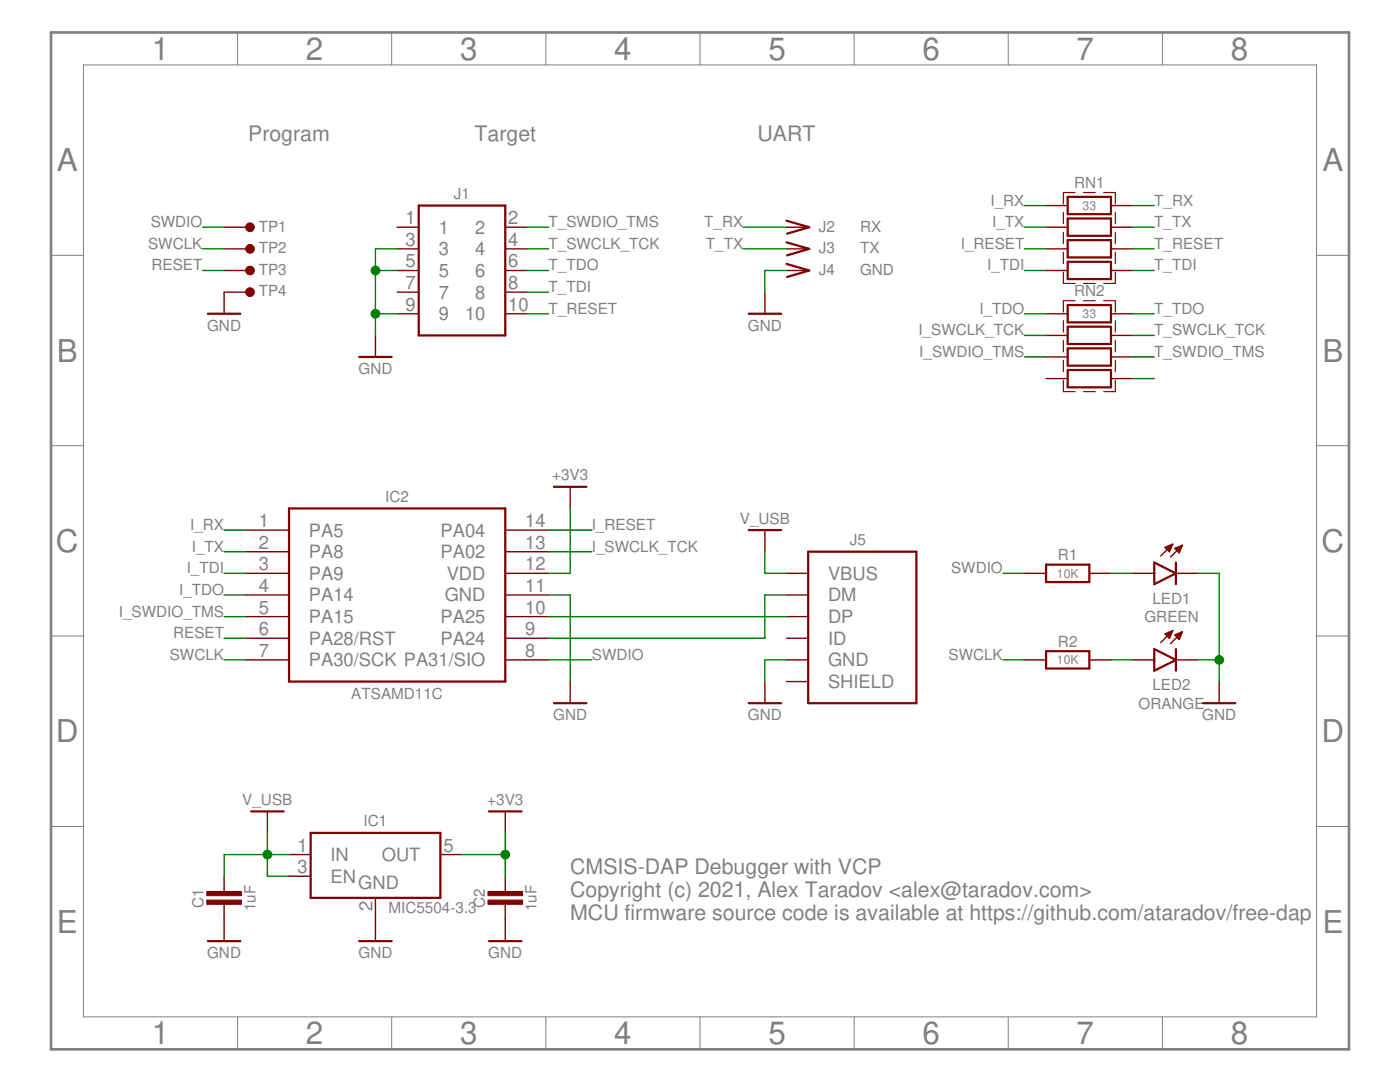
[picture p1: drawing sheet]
<?xml version="1.0" encoding="utf-8"?>
<!DOCTYPE eagle SYSTEM "eagle.dtd">
<eagle version="7.3.0">
<drawing>
<settings>
<setting alwaysvectorfont="no"/>
<setting verticaltext="up"/>
</settings>
<grid distance="0.1" unitdist="inch" unit="inch" style="lines" multiple="1" display="no" altdistance="0.01" altunitdist="inch" altunit="inch"/>
<schematic xreflabel="%F%N/%S.%C%R" xrefpart="/%S.%C%R">
<libraries>
<library name="ataradov_mcu">
<symbols>
<symbol name="ATSAMDXXC">
<wire x1="-12.7" y1="10.16" x2="12.7" y2="10.16" width="0.254" layer="94"/>
<wire x1="12.7" y1="10.16" x2="12.7" y2="-10.16" width="0.254" layer="94"/>
<wire x1="12.7" y1="-10.16" x2="-12.7" y2="-10.16" width="0.254" layer="94"/>
<wire x1="-12.7" y1="-10.16" x2="-12.7" y2="10.16" width="0.254" layer="94"/>
<pin name="PA28/RST" x="-17.78" y="-5.08" length="middle"/>
<pin name="PA8" x="-17.78" y="5.08" length="middle"/>
<pin name="PA9" x="-17.78" y="2.54" length="middle"/>
<pin name="PA14" x="-17.78" y="0" length="middle"/>
<pin name="PA15" x="-17.78" y="-2.54" length="middle"/>
<pin name="PA5" x="-17.78" y="7.62" length="middle"/>
<pin name="PA04" x="17.78" y="7.62" length="middle" rot="R180"/>
<pin name="PA02" x="17.78" y="5.08" length="middle" rot="R180"/>
<text x="0" y="10.922" size="1.27" layer="95" align="bottom-center">&gt;NAME</text>
<text x="0" y="-12.192" size="1.27" layer="96" align="bottom-center">&gt;VALUE</text>
<pin name="PA30/SCK" x="-17.78" y="-7.62" length="middle"/>
<pin name="VDD" x="17.78" y="2.54" length="middle" rot="R180"/>
<pin name="GND" x="17.78" y="0" length="middle" rot="R180"/>
<pin name="PA25" x="17.78" y="-2.54" length="middle" rot="R180"/>
<pin name="PA24" x="17.78" y="-5.08" length="middle" rot="R180"/>
<pin name="PA31/SIO" x="17.78" y="-7.62" length="middle" rot="R180"/>
</symbol>
</symbols>
<devicesets>
<deviceset name="ATSAMD11C" prefix="IC">
<gates>
<gate name="G$1" symbol="ATSAMDXXC" x="0" y="0"/>
</gates>
<devices>
<device name="" package="SO-14">
<connects>
<connect gate="G$1" pin="GND" pad="11"/>
<connect gate="G$1" pin="PA02" pad="13"/>
<connect gate="G$1" pin="PA04" pad="14"/>
<connect gate="G$1" pin="PA14" pad="4"/>
<connect gate="G$1" pin="PA15" pad="5"/>
<connect gate="G$1" pin="PA24" pad="9"/>
<connect gate="G$1" pin="PA25" pad="10"/>
<connect gate="G$1" pin="PA28/RST" pad="6"/>
<connect gate="G$1" pin="PA30/SCK" pad="7"/>
<connect gate="G$1" pin="PA31/SIO" pad="8"/>
<connect gate="G$1" pin="PA5" pad="1"/>
<connect gate="G$1" pin="PA8" pad="2"/>
<connect gate="G$1" pin="PA9" pad="3"/>
<connect gate="G$1" pin="VDD" pad="12"/>
</connects>
<technologies>
<technology name=""/>
</technologies>
</device>
</devices>
</deviceset>
</devicesets>
</library>
<library name="ataradov_pwr">
<symbols>
<symbol name="+3V3">
<wire x1="-1.905" y1="0" x2="1.905" y2="0" width="0.254" layer="94"/>
<text x="0" y="0.762" size="1.27" layer="96" align="bottom-center">&gt;VALUE</text>
<pin name="+3V3" x="0" y="-2.54" visible="off" length="short" direction="sup" rot="R90"/>
</symbol>
<symbol name="GND">
<wire x1="-1.905" y1="0" x2="1.905" y2="0" width="0.254" layer="94"/>
<text x="0" y="-2.032" size="1.27" layer="96" align="bottom-center">&gt;VALUE</text>
<pin name="GND" x="0" y="2.54" visible="off" length="short" direction="sup" rot="R270"/>
</symbol>
<symbol name="V_USB">
<wire x1="-1.905" y1="0" x2="1.905" y2="0" width="0.254" layer="94"/>
<text x="0" y="0.762" size="1.27" layer="96" align="bottom-center">&gt;VALUE</text>
<pin name="V_USB" x="0" y="-2.54" visible="off" length="short" direction="sup" rot="R90"/>
</symbol>
</symbols>
<devicesets>
<deviceset name="+3V3" prefix="P_">
<gates>
<gate name="1" symbol="+3V3" x="0" y="0"/>
</gates>
<devices>
<device name="">
<technologies>
<technology name=""/>
</technologies>
</device>
</devices>
</deviceset>
<deviceset name="GND" prefix="P_">
<gates>
<gate name="1" symbol="GND" x="0" y="0"/>
</gates>
<devices>
<device name="">
<technologies>
<technology name=""/>
</technologies>
</device>
</devices>
</deviceset>
<deviceset name="V_USB" prefix="P_">
<gates>
<gate name="1" symbol="V_USB" x="0" y="0"/>
</gates>
<devices>
<device name="">
<technologies>
<technology name=""/>
</technologies>
</device>
</devices>
</deviceset>
</devicesets>
</library>
<library name="ataradov_conn">
<symbols>
<symbol name="HEADER-5X2">
<wire x1="-5.08" y1="7.62" x2="-5.08" y2="-7.62" width="0.254" layer="94"/>
<wire x1="-5.08" y1="-7.62" x2="5.08" y2="-7.62" width="0.254" layer="94"/>
<wire x1="5.08" y1="-7.62" x2="5.08" y2="7.62" width="0.254" layer="94"/>
<wire x1="5.08" y1="7.62" x2="-5.08" y2="7.62" width="0.254" layer="94"/>
<pin name="1" x="-7.62" y="5.08" length="short" direction="pas"/>
<pin name="2" x="7.62" y="5.08" length="short" direction="pas" rot="R180"/>
<pin name="3" x="-7.62" y="2.54" length="short" direction="pas"/>
<pin name="4" x="7.62" y="2.54" length="short" direction="pas" rot="R180"/>
<pin name="5" x="-7.62" y="0" length="short" direction="pas"/>
<pin name="6" x="7.62" y="0" length="short" direction="pas" rot="R180"/>
<pin name="7" x="-7.62" y="-2.54" length="short" direction="pas"/>
<pin name="8" x="7.62" y="-2.54" length="short" direction="pas" rot="R180"/>
<pin name="9" x="-7.62" y="-5.08" length="short" direction="pas"/>
<pin name="10" x="7.62" y="-5.08" length="short" direction="pas" rot="R180"/>
<text x="0" y="8.382" size="1.27" layer="95" align="bottom-center">&gt;NAME</text>
</symbol>
<symbol name="MICRO-USB-5">
<wire x1="-5.08" y1="7.62" x2="-5.08" y2="-10.16" width="0.254" layer="94"/>
<text x="0.762" y="8.382" size="1.27" layer="95" align="bottom-center">&gt;NAME</text>
<pin name="VBUS" x="-7.62" y="5.08" visible="pin" length="short" direction="pas"/>
<pin name="DM" x="-7.62" y="2.54" visible="pin" length="short" direction="pas"/>
<pin name="DP" x="-7.62" y="0" visible="pin" length="short" direction="pas"/>
<pin name="ID" x="-7.62" y="-2.54" visible="pin" length="short" direction="pas"/>
<pin name="GND" x="-7.62" y="-5.08" visible="pin" length="short" direction="pas"/>
<wire x1="7.62" y1="7.62" x2="7.62" y2="-10.16" width="0.254" layer="94"/>
<wire x1="-5.08" y1="7.62" x2="7.62" y2="7.62" width="0.254" layer="94"/>
<wire x1="-5.08" y1="-10.16" x2="7.62" y2="-10.16" width="0.254" layer="94"/>
<pin name="SHIELD" x="-7.62" y="-7.62" visible="pin" length="short" direction="pas"/>
<text x="0.762" y="-12.192" size="1.27" layer="95" align="bottom-center">&gt;VALUE</text>
</symbol>
<symbol name="CONN-SINGLE">
<wire x1="-2.54" y1="0.762" x2="0.127" y2="0" width="0.254" layer="94"/>
<wire x1="0.127" y1="0" x2="-2.4765" y2="-0.762" width="0.254" layer="94"/>
<pin name="1" x="-2.54" y="0" visible="off" length="short" direction="pas" swaplevel="1"/>
<text x="1.27" y="-0.508" size="1.27" layer="95">&gt;NAME</text>
<text x="6.096" y="-0.508" size="1.27" layer="96">&gt;VALUE</text>
</symbol>
</symbols>
<devicesets>
<deviceset name="HEADER-5X2" prefix="J">
<gates>
<gate name="G$1" symbol="HEADER-5X2" x="0" y="0"/>
</gates>
<devices>
<device name="-TH-1.27" package="HEADER-5X2-1.27MM">
<connects>
<connect gate="G$1" pin="1" pad="1"/>
<connect gate="G$1" pin="10" pad="10"/>
<connect gate="G$1" pin="2" pad="2"/>
<connect gate="G$1" pin="3" pad="3"/>
<connect gate="G$1" pin="4" pad="4"/>
<connect gate="G$1" pin="5" pad="5"/>
<connect gate="G$1" pin="6" pad="6"/>
<connect gate="G$1" pin="7" pad="7"/>
<connect gate="G$1" pin="8" pad="8"/>
<connect gate="G$1" pin="9" pad="9"/>
</connects>
<technologies>
<technology name=""/>
</technologies>
</device>
<device name="-TH-1.27-SHR" package="HEADER-5X2-1.27MM-SHR">
<connects>
<connect gate="G$1" pin="1" pad="1"/>
<connect gate="G$1" pin="10" pad="10"/>
<connect gate="G$1" pin="2" pad="2"/>
<connect gate="G$1" pin="3" pad="3"/>
<connect gate="G$1" pin="4" pad="4"/>
<connect gate="G$1" pin="5" pad="5"/>
<connect gate="G$1" pin="6" pad="6"/>
<connect gate="G$1" pin="7" pad="7"/>
<connect gate="G$1" pin="8" pad="8"/>
<connect gate="G$1" pin="9" pad="9"/>
</connects>
<technologies>
<technology name=""/>
</technologies>
</device>
<device name="-TH-2.54-SHR-RA" package="HEADER-5X2-2.54MM-SHR-RA">
<connects>
<connect gate="G$1" pin="1" pad="1"/>
<connect gate="G$1" pin="10" pad="10"/>
<connect gate="G$1" pin="2" pad="2"/>
<connect gate="G$1" pin="3" pad="3"/>
<connect gate="G$1" pin="4" pad="4"/>
<connect gate="G$1" pin="5" pad="5"/>
<connect gate="G$1" pin="6" pad="6"/>
<connect gate="G$1" pin="7" pad="7"/>
<connect gate="G$1" pin="8" pad="8"/>
<connect gate="G$1" pin="9" pad="9"/>
</connects>
<technologies>
<technology name=""/>
</technologies>
</device>
<device name="-TH-2.54-SHR-SIDE" package="HEADER-5X2-2.54MM-SHR-SIDE">
<connects>
<connect gate="G$1" pin="1" pad="1"/>
<connect gate="G$1" pin="10" pad="10"/>
<connect gate="G$1" pin="2" pad="2"/>
<connect gate="G$1" pin="3" pad="3"/>
<connect gate="G$1" pin="4" pad="4"/>
<connect gate="G$1" pin="5" pad="5"/>
<connect gate="G$1" pin="6" pad="6"/>
<connect gate="G$1" pin="7" pad="7"/>
<connect gate="G$1" pin="8" pad="8"/>
<connect gate="G$1" pin="9" pad="9"/>
</connects>
<technologies>
<technology name=""/>
</technologies>
</device>
<device name="-TH-2.54" package="HEADER-5X2-2.54MM">
<connects>
<connect gate="G$1" pin="1" pad="1"/>
<connect gate="G$1" pin="10" pad="10"/>
<connect gate="G$1" pin="2" pad="2"/>
<connect gate="G$1" pin="3" pad="3"/>
<connect gate="G$1" pin="4" pad="4"/>
<connect gate="G$1" pin="5" pad="5"/>
<connect gate="G$1" pin="6" pad="6"/>
<connect gate="G$1" pin="7" pad="7"/>
<connect gate="G$1" pin="8" pad="8"/>
<connect gate="G$1" pin="9" pad="9"/>
</connects>
<technologies>
<technology name=""/>
</technologies>
</device>
</devices>
</deviceset>
<deviceset name="USB-B-MICRO" prefix="J" uservalue="yes">
<gates>
<gate name="G$1" symbol="MICRO-USB-5" x="0" y="0"/>
</gates>
<devices>
<device name="-SMT" package="USB-B-MICRO-SMT-SHELL-TH">
<connects>
<connect gate="G$1" pin="DM" pad="2"/>
<connect gate="G$1" pin="DP" pad="3"/>
<connect gate="G$1" pin="GND" pad="5"/>
<connect gate="G$1" pin="ID" pad="4"/>
<connect gate="G$1" pin="SHIELD" pad="M1 M2 M3 M4" route="any"/>
<connect gate="G$1" pin="VBUS" pad="1"/>
</connects>
<technologies>
<technology name=""/>
</technologies>
</device>
</devices>
</deviceset>
<deviceset name="CONN-SINGLE" prefix="J" uservalue="yes">
<gates>
<gate name="G$1" symbol="CONN-SINGLE" x="0" y="0"/>
</gates>
<devices>
<device name="-TH" package="PIN-TH">
<connects>
<connect gate="G$1" pin="1" pad="1"/>
</connects>
<technologies>
<technology name=""/>
</technologies>
</device>
<device name="-TH-LARGE" package="PIN-TH-LARGE">
<connects>
<connect gate="G$1" pin="1" pad="1"/>
</connects>
<technologies>
<technology name=""/>
</technologies>
</device>
<device name="-TH-SMALL" package="PIN-TH-SMALL">
<connects>
<connect gate="G$1" pin="1" pad="1"/>
</connects>
<technologies>
<technology name=""/>
</technologies>
</device>
</devices>
</deviceset>
</devicesets>
</library>
<library name="ataradov_rlc">
<symbols>
<symbol name="C">
<rectangle x1="-1.524" y1="-0.254" x2="2.54" y2="0.254" layer="94" rot="R90"/>
<rectangle x1="-2.54" y1="-0.254" x2="1.524" y2="0.254" layer="94" rot="R90"/>
<wire x1="-2.54" y1="0" x2="-0.762" y2="0" width="0.1524" layer="94"/>
<wire x1="2.54" y1="0" x2="0.762" y2="0" width="0.1524" layer="94"/>
<pin name="1" x="-2.54" y="0" visible="off" length="point" direction="pas" swaplevel="1"/>
<pin name="2" x="2.54" y="0" visible="off" length="point" direction="pas" swaplevel="1" rot="R180"/>
<text x="0" y="2.413" size="1.27" layer="95" align="bottom-center">&gt;NAME</text>
<text x="0" y="-3.683" size="1.27" layer="96" align="bottom-center">&gt;VALUE</text>
</symbol>
<symbol name="R">
<wire x1="-2.54" y1="-1.016" x2="-2.54" y2="1.016" width="0.254" layer="94"/>
<pin name="1" x="-5.08" y="0" visible="off" length="short" direction="pas" swaplevel="1"/>
<pin name="2" x="5.08" y="0" visible="off" length="short" direction="pas" swaplevel="1" rot="R180"/>
<text x="0" y="1.524" size="1.27" layer="95" align="bottom-center">&gt;NAME</text>
<text x="0" y="0" size="1.016" layer="96" align="center">&gt;VALUE</text>
<wire x1="2.54" y1="-1.016" x2="2.54" y2="1.016" width="0.254" layer="94"/>
<wire x1="-2.54" y1="1.016" x2="2.54" y2="1.016" width="0.254" layer="94"/>
<wire x1="-2.54" y1="-1.016" x2="2.54" y2="-1.016" width="0.254" layer="94"/>
</symbol>
<symbol name="RN-4">
<wire x1="-2.54" y1="1.524" x2="-2.54" y2="3.556" width="0.254" layer="94"/>
<pin name="1" x="-5.08" y="2.54" visible="off" length="short" direction="pas"/>
<pin name="8" x="5.08" y="2.54" visible="off" length="short" direction="pas" rot="R180"/>
<text x="0" y="4.572" size="1.27" layer="95" align="bottom-center">&gt;NAME</text>
<wire x1="2.54" y1="1.524" x2="2.54" y2="3.556" width="0.254" layer="94"/>
<wire x1="-2.54" y1="3.556" x2="2.54" y2="3.556" width="0.254" layer="94"/>
<wire x1="-2.54" y1="1.524" x2="2.54" y2="1.524" width="0.254" layer="94"/>
<wire x1="-2.54" y1="-1.016" x2="-2.54" y2="1.016" width="0.254" layer="94"/>
<pin name="2" x="-5.08" y="0" visible="off" length="short" direction="pas"/>
<pin name="7" x="5.08" y="0" visible="off" length="short" direction="pas" rot="R180"/>
<wire x1="2.54" y1="-1.016" x2="2.54" y2="1.016" width="0.254" layer="94"/>
<wire x1="-2.54" y1="1.016" x2="2.54" y2="1.016" width="0.254" layer="94"/>
<wire x1="-2.54" y1="-1.016" x2="2.54" y2="-1.016" width="0.254" layer="94"/>
<wire x1="-2.54" y1="-3.556" x2="-2.54" y2="-1.524" width="0.254" layer="94"/>
<pin name="3" x="-5.08" y="-2.54" visible="off" length="short" direction="pas"/>
<pin name="6" x="5.08" y="-2.54" visible="off" length="short" direction="pas" rot="R180"/>
<wire x1="2.54" y1="-3.556" x2="2.54" y2="-1.524" width="0.254" layer="94"/>
<wire x1="-2.54" y1="-1.524" x2="2.54" y2="-1.524" width="0.254" layer="94"/>
<wire x1="-2.54" y1="-3.556" x2="2.54" y2="-3.556" width="0.254" layer="94"/>
<wire x1="-2.54" y1="-6.096" x2="-2.54" y2="-4.064" width="0.254" layer="94"/>
<pin name="4" x="-5.08" y="-5.08" visible="off" length="short" direction="pas"/>
<pin name="5" x="5.08" y="-5.08" visible="off" length="short" direction="pas" rot="R180"/>
<text x="0" y="2.54" size="1.016" layer="96" align="center">&gt;VALUE</text>
<wire x1="2.54" y1="-6.096" x2="2.54" y2="-4.064" width="0.254" layer="94"/>
<wire x1="-2.54" y1="-4.064" x2="2.54" y2="-4.064" width="0.254" layer="94"/>
<wire x1="-2.54" y1="-6.096" x2="2.54" y2="-6.096" width="0.254" layer="94"/>
<wire x1="-3.048" y1="-6.604" x2="-3.048" y2="4.064" width="0.127" layer="94" style="shortdash"/>
<wire x1="3.048" y1="-6.604" x2="3.048" y2="4.064" width="0.127" layer="94" style="shortdash"/>
<wire x1="3.048" y1="-6.604" x2="-3.048" y2="-6.604" width="0.127" layer="94" style="shortdash"/>
<wire x1="3.048" y1="4.064" x2="-3.048" y2="4.064" width="0.127" layer="94" style="shortdash"/>
</symbol>
</symbols>
<devicesets>
<deviceset name="C" prefix="C" uservalue="yes">
<gates>
<gate name="G$1" symbol="C" x="0" y="0"/>
</gates>
<devices>
<device name="-0402" package="SMD0402">
<connects>
<connect gate="G$1" pin="1" pad="1"/>
<connect gate="G$1" pin="2" pad="2"/>
</connects>
<technologies>
<technology name=""/>
</technologies>
</device>
<device name="-0508" package="SMD0508">
<connects>
<connect gate="G$1" pin="1" pad="1"/>
<connect gate="G$1" pin="2" pad="2"/>
</connects>
<technologies>
<technology name=""/>
</technologies>
</device>
<device name="-0603" package="SMD0603">
<connects>
<connect gate="G$1" pin="1" pad="1"/>
<connect gate="G$1" pin="2" pad="2"/>
</connects>
<technologies>
<technology name=""/>
</technologies>
</device>
<device name="-0612" package="SMD0612">
<connects>
<connect gate="G$1" pin="1" pad="1"/>
<connect gate="G$1" pin="2" pad="2"/>
</connects>
<technologies>
<technology name=""/>
</technologies>
</device>
<device name="-0805" package="SMD0805">
<connects>
<connect gate="G$1" pin="1" pad="1"/>
<connect gate="G$1" pin="2" pad="2"/>
</connects>
<technologies>
<technology name=""/>
</technologies>
</device>
<device name="-1206" package="SMD1206">
<connects>
<connect gate="G$1" pin="1" pad="1"/>
<connect gate="G$1" pin="2" pad="2"/>
</connects>
<technologies>
<technology name=""/>
</technologies>
</device>
<device name="-2512" package="SMD2512">
<connects>
<connect gate="G$1" pin="1" pad="1"/>
<connect gate="G$1" pin="2" pad="2"/>
</connects>
<technologies>
<technology name=""/>
</technologies>
</device>
</devices>
</deviceset>
<deviceset name="R" prefix="R" uservalue="yes">
<gates>
<gate name="G$1" symbol="R" x="0" y="0"/>
</gates>
<devices>
<device name="-0402" package="SMD0402">
<connects>
<connect gate="G$1" pin="1" pad="1"/>
<connect gate="G$1" pin="2" pad="2"/>
</connects>
<technologies>
<technology name=""/>
</technologies>
</device>
<device name="-0508" package="SMD0508">
<connects>
<connect gate="G$1" pin="1" pad="1"/>
<connect gate="G$1" pin="2" pad="2"/>
</connects>
<technologies>
<technology name=""/>
</technologies>
</device>
<device name="-0603" package="SMD0603">
<connects>
<connect gate="G$1" pin="1" pad="1"/>
<connect gate="G$1" pin="2" pad="2"/>
</connects>
<technologies>
<technology name=""/>
</technologies>
</device>
<device name="-0612" package="SMD0612">
<connects>
<connect gate="G$1" pin="1" pad="1"/>
<connect gate="G$1" pin="2" pad="2"/>
</connects>
<technologies>
<technology name=""/>
</technologies>
</device>
<device name="-0805" package="SMD0805">
<connects>
<connect gate="G$1" pin="1" pad="1"/>
<connect gate="G$1" pin="2" pad="2"/>
</connects>
<technologies>
<technology name=""/>
</technologies>
</device>
<device name="-1206" package="SMD1206">
<connects>
<connect gate="G$1" pin="1" pad="1"/>
<connect gate="G$1" pin="2" pad="2"/>
</connects>
<technologies>
<technology name=""/>
</technologies>
</device>
<device name="-2512" package="SMD2512">
<connects>
<connect gate="G$1" pin="1" pad="1"/>
<connect gate="G$1" pin="2" pad="2"/>
</connects>
<technologies>
<technology name=""/>
</technologies>
</device>
</devices>
</deviceset>
<deviceset name="RN-4" prefix="RN" uservalue="yes">
<gates>
<gate name="G$1" symbol="RN-4" x="0" y="0"/>
</gates>
<devices>
<device name="-0603-X4" package="SMD0603-X4">
<connects>
<connect gate="G$1" pin="1" pad="1"/>
<connect gate="G$1" pin="2" pad="2"/>
<connect gate="G$1" pin="3" pad="3"/>
<connect gate="G$1" pin="4" pad="4"/>
<connect gate="G$1" pin="5" pad="5"/>
<connect gate="G$1" pin="6" pad="6"/>
<connect gate="G$1" pin="7" pad="7"/>
<connect gate="G$1" pin="8" pad="8"/>
</connects>
<technologies>
<technology name=""/>
</technologies>
</device>
</devices>
</deviceset>
</devicesets>
</library>
<library name="ataradov_vreg">
<symbols>
<symbol name="VREG-3-EN">
<wire x1="-7.62" y1="5.08" x2="7.62" y2="5.08" width="0.254" layer="94"/>
<wire x1="7.62" y1="5.08" x2="7.62" y2="-2.54" width="0.254" layer="94"/>
<wire x1="7.62" y1="-2.54" x2="-7.62" y2="-2.54" width="0.254" layer="94"/>
<wire x1="-7.62" y1="-2.54" x2="-7.62" y2="5.08" width="0.254" layer="94"/>
<text x="-2.032" y="-1.524" size="1.524" layer="95">GND</text>
<text x="0" y="5.842" size="1.27" layer="95" align="bottom-center">&gt;NAME</text>
<text x="1.524" y="-4.318" size="1.27" layer="96">&gt;VALUE</text>
<pin name="IN" x="-10.16" y="2.54" length="short" direction="pas"/>
<pin name="OUT" x="10.16" y="2.54" length="short" direction="pas" rot="R180"/>
<pin name="GND" x="0" y="-5.08" visible="pad" length="short" direction="pas" rot="R90"/>
<pin name="EN" x="-10.16" y="0" length="short" direction="pas"/>
</symbol>
</symbols>
<devicesets>
<deviceset name="MIC5504" prefix="IC" uservalue="yes">
<gates>
<gate name="G$1" symbol="VREG-3-EN" x="0" y="0"/>
</gates>
<devices>
<device name="-SOT23-5" package="SOT23-5">
<connects>
<connect gate="G$1" pin="EN" pad="3"/>
<connect gate="G$1" pin="GND" pad="2"/>
<connect gate="G$1" pin="IN" pad="1"/>
<connect gate="G$1" pin="OUT" pad="5"/>
</connects>
<technologies>
<technology name=""/>
</technologies>
</device>
</devices>
</deviceset>
</devicesets>
</library>
<library name="ataradov_misc">
<symbols>
<symbol name="TP">
<text x="4.064" y="-0.508" size="1.27" layer="95">&gt;NAME</text>
<pin name="1" x="0" y="0" visible="off" length="short" direction="pas"/>
<circle x="3.048" y="0" radius="0.508" width="0" layer="94"/>
</symbol>
</symbols>
<devicesets>
<deviceset name="TEST-POINT" prefix="TP" uservalue="yes">
<gates>
<gate name="G$1" symbol="TP" x="0" y="0"/>
</gates>
<devices>
<device name="-1.27MM" package="TP-1.27MM">
<connects>
<connect gate="G$1" pin="1" pad="1"/>
</connects>
<technologies>
<technology name=""/>
</technologies>
</device>
<device name="-0.635MM" package="TP-0.635MM">
<connects>
<connect gate="G$1" pin="1" pad="1"/>
</connects>
<technologies>
<technology name=""/>
</technologies>
</device>
<device name="-0.5MM" package="TP-0.5MM">
<connects>
<connect gate="G$1" pin="1" pad="1"/>
</connects>
<technologies>
<technology name=""/>
</technologies>
</device>
<device name="-2.54MM" package="TP-2.54MM">
<connects>
<connect gate="G$1" pin="1" pad="1"/>
</connects>
<technologies>
<technology name=""/>
</technologies>
</device>
<device name="-1.27MM-TH" package="TP-1.27MM-TH">
<connects>
<connect gate="G$1" pin="1" pad="1"/>
</connects>
<technologies>
<technology name=""/>
</technologies>
</device>
</devices>
</deviceset>
</devicesets>
</library>
<library name="ataradov_led">
<symbols>
<symbol name="LED">
<wire x1="1.27" y1="0" x2="0" y2="-2.54" width="0.254" layer="94"/>
<wire x1="0" y1="-2.54" x2="-1.27" y2="0" width="0.254" layer="94"/>
<wire x1="1.27" y1="-2.54" x2="0" y2="-2.54" width="0.254" layer="94"/>
<wire x1="0" y1="-2.54" x2="-1.27" y2="-2.54" width="0.254" layer="94"/>
<wire x1="1.27" y1="0" x2="0" y2="0" width="0.254" layer="94"/>
<wire x1="0" y1="0" x2="-1.27" y2="0" width="0.254" layer="94"/>
<wire x1="-2.032" y1="-0.762" x2="-3.429" y2="-2.159" width="0.1524" layer="94"/>
<wire x1="-1.905" y1="-1.905" x2="-3.302" y2="-3.302" width="0.1524" layer="94"/>
<text x="3.556" y="-2.032" size="1.27" layer="95" rot="R90" align="bottom-center">&gt;NAME</text>
<text x="5.715" y="-2.032" size="1.27" layer="96" rot="R90" align="bottom-center">&gt;VALUE</text>
<pin name="C" x="0" y="-5.08" visible="off" length="short" direction="pas" rot="R90"/>
<pin name="A" x="0" y="2.54" visible="off" length="short" direction="pas" rot="R270"/>
<polygon width="0.1524" layer="94">
<vertex x="-3.429" y="-2.159"/>
<vertex x="-3.048" y="-1.27"/>
<vertex x="-2.54" y="-1.778"/>
</polygon>
<polygon width="0.1524" layer="94">
<vertex x="-3.302" y="-3.302"/>
<vertex x="-2.921" y="-2.413"/>
<vertex x="-2.413" y="-2.921"/>
</polygon>
</symbol>
</symbols>
<devicesets>
<deviceset name="LED_SMD" prefix="LED" uservalue="yes">
<gates>
<gate name="G$1" symbol="LED" x="0" y="0"/>
</gates>
<devices>
<device name="LED_0603" package="SMD0603">
<connects>
<connect gate="G$1" pin="A" pad="1"/>
<connect gate="G$1" pin="C" pad="2"/>
</connects>
<technologies>
<technology name=""/>
</technologies>
</device>
<device name="LED_0805" package="SMD0805">
<connects>
<connect gate="G$1" pin="A" pad="1"/>
<connect gate="G$1" pin="C" pad="2"/>
</connects>
<technologies>
<technology name=""/>
</technologies>
</device>
</devices>
</deviceset>
</devicesets>
</library>
</libraries>
<attributes>
</attributes>
<variantdefs>
</variantdefs>
<classes>
<class number="0" name="default" width="0" drill="0">
</class>
</classes>
<parts>
<part name="IC2" library="ataradov_mcu" deviceset="ATSAMD11C" device=""/>
<part name="P_6" library="ataradov_pwr" deviceset="+3V3" device=""/>
<part name="P_8" library="ataradov_pwr" deviceset="+3V3" device=""/>
<part name="P_12" library="ataradov_pwr" deviceset="GND" device=""/>
<part name="P_9" library="ataradov_pwr" deviceset="GND" device=""/>
<part name="P_11" library="ataradov_pwr" deviceset="V_USB" device=""/>
<part name="P_3" library="ataradov_pwr" deviceset="V_USB" device=""/>
<part name="C1" library="ataradov_rlc" deviceset="C" device="-0603" value="1uF"/>
<part name="C2" library="ataradov_rlc" deviceset="C" device="-0603" value="1uF"/>
<part name="IC1" library="ataradov_vreg" deviceset="MIC5504" device="-SOT23-5" value="MIC5504-3.3"/>
<part name="P_5" library="ataradov_pwr" deviceset="GND" device=""/>
<part name="P_7" library="ataradov_pwr" deviceset="GND" device=""/>
<part name="P_2" library="ataradov_pwr" deviceset="GND" device=""/>
<part name="J1" library="ataradov_conn" deviceset="HEADER-5X2" device="-TH-1.27"/>
<part name="P_4" library="ataradov_pwr" deviceset="GND" device=""/>
<part name="J5" library="ataradov_conn" deviceset="USB-B-MICRO" device="-SMT"/>
<part name="R1" library="ataradov_rlc" deviceset="R" device="-0603" value="10K"/>
<part name="LED1" library="ataradov_led" deviceset="LED_SMD" device="LED_0603" value="GREEN"/>
<part name="R2" library="ataradov_rlc" deviceset="R" device="-0603" value="10K"/>
<part name="LED2" library="ataradov_led" deviceset="LED_SMD" device="LED_0603" value="ORANGE"/>
<part name="P_13" library="ataradov_pwr" deviceset="GND" device=""/>
<part name="J2" library="ataradov_conn" deviceset="CONN-SINGLE" device="-TH" value="RX"/>
<part name="J3" library="ataradov_conn" deviceset="CONN-SINGLE" device="-TH" value="TX"/>
<part name="J4" library="ataradov_conn" deviceset="CONN-SINGLE" device="-TH" value="GND"/>
<part name="P_10" library="ataradov_pwr" deviceset="GND" device=""/>
<part name="RN2" library="ataradov_rlc" deviceset="RN-4" device="-0603-X4" value="33"/>
<part name="RN1" library="ataradov_rlc" deviceset="RN-4" device="-0603-X4" value="33"/>
<part name="TP1" library="ataradov_misc" deviceset="TEST-POINT" device="-1.27MM"/>
<part name="TP2" library="ataradov_misc" deviceset="TEST-POINT" device="-1.27MM"/>
<part name="TP3" library="ataradov_misc" deviceset="TEST-POINT" device="-1.27MM"/>
<part name="TP4" library="ataradov_misc" deviceset="TEST-POINT" device="-1.27MM"/>
<part name="P_1" library="ataradov_pwr" deviceset="GND" device=""/>
</parts>
<sheets>
<sheet>
<plain>
<frame x1="0" y1="0" x2="152.4" y2="119.38" columns="8" rows="5" layer="97"/>
<text x="27.94" y="106.68" size="1.778" layer="97" align="bottom-center">Program</text>
<text x="53.34" y="106.68" size="1.778" layer="97" align="bottom-center">Target</text>
<text x="60.96" y="15.24" size="1.778" layer="97">CMSIS-DAP Debugger with VCP
Copyright (c) 2021, Alex Taradov &lt;alex@taradov.com&gt;
MCU firmware source code is available at https://github.com/ataradov/free-dap</text>
<text x="86.36" y="106.68" size="1.778" layer="97" align="bottom-center">UART</text>
</plain>
<instances>
<instance part="IC2" gate="G$1" x="40.64" y="53.34"/>
<instance part="P_6" gate="1" x="53.34" y="27.94"/>
<instance part="P_8" gate="1" x="60.96" y="66.04"/>
<instance part="P_12" gate="1" x="83.82" y="40.64"/>
<instance part="P_9" gate="1" x="60.96" y="40.64"/>
<instance part="P_11" gate="1" x="83.82" y="60.96"/>
<instance part="P_3" gate="1" x="25.4" y="27.94"/>
<instance part="C1" gate="G$1" x="20.32" y="17.78" rot="R90"/>
<instance part="C2" gate="G$1" x="53.34" y="17.78" rot="R90"/>
<instance part="IC1" gate="G$1" x="38.1" y="20.32"/>
<instance part="P_5" gate="1" x="38.1" y="12.7"/>
<instance part="P_7" gate="1" x="53.34" y="12.7"/>
<instance part="P_2" gate="1" x="20.32" y="12.7"/>
<instance part="J1" gate="G$1" x="48.26" y="91.44"/>
<instance part="P_4" gate="1" x="38.1" y="81.28"/>
<instance part="J5" gate="G$1" x="93.98" y="50.8"/>
<instance part="R1" gate="G$1" x="119.38" y="55.88"/>
<instance part="LED1" gate="G$1" x="129.54" y="55.88" rot="MR270"/>
<instance part="R2" gate="G$1" x="119.38" y="45.72"/>
<instance part="LED2" gate="G$1" x="129.54" y="45.72" rot="MR270"/>
<instance part="P_13" gate="1" x="137.16" y="40.64"/>
<instance part="J2" gate="G$1" x="88.9" y="96.52"/>
<instance part="J3" gate="G$1" x="88.9" y="93.98"/>
<instance part="J4" gate="G$1" x="88.9" y="91.44"/>
<instance part="P_10" gate="1" x="83.82" y="86.36"/>
<instance part="RN2" gate="G$1" x="121.92" y="83.82"/>
<instance part="RN1" gate="G$1" x="121.92" y="96.52"/>
<instance part="TP1" gate="G$1" x="20.32" y="96.52"/>
<instance part="TP2" gate="G$1" x="20.32" y="93.98"/>
<instance part="TP3" gate="G$1" x="20.32" y="91.44"/>
<instance part="TP4" gate="G$1" x="20.32" y="88.9"/>
<instance part="P_1" gate="1" x="20.32" y="86.36"/>
</instances>
<busses>
</busses>
<nets>
<net name="N$1" class="0">
<segment>
<pinref part="IC2" gate="G$1" pin="PA24"/>
<wire x1="58.42" y1="48.26" x2="83.82" y2="48.26" width="0.1524" layer="91"/>
<wire x1="83.82" y1="48.26" x2="83.82" y2="53.34" width="0.1524" layer="91"/>
<wire x1="83.82" y1="53.34" x2="86.36" y2="53.34" width="0.1524" layer="91"/>
<pinref part="J5" gate="G$1" pin="DM"/>
</segment>
</net>
<net name="N$2" class="0">
<segment>
<pinref part="IC2" gate="G$1" pin="PA25"/>
<wire x1="58.42" y1="50.8" x2="86.36" y2="50.8" width="0.1524" layer="91"/>
<pinref part="J5" gate="G$1" pin="DP"/>
</segment>
</net>
<net name="GND" class="0">
<segment>
<pinref part="P_12" gate="1" pin="GND"/>
<wire x1="83.82" y1="43.18" x2="83.82" y2="45.72" width="0.1524" layer="91"/>
<wire x1="83.82" y1="45.72" x2="86.36" y2="45.72" width="0.1524" layer="91"/>
<pinref part="J5" gate="G$1" pin="GND"/>
</segment>
<segment>
<pinref part="IC1" gate="G$1" pin="GND"/>
<pinref part="P_5" gate="1" pin="GND"/>
</segment>
<segment>
<pinref part="C1" gate="G$1" pin="1"/>
<pinref part="P_2" gate="1" pin="GND"/>
</segment>
<segment>
<pinref part="C2" gate="G$1" pin="1"/>
<pinref part="P_7" gate="1" pin="GND"/>
</segment>
<segment>
<pinref part="IC2" gate="G$1" pin="GND"/>
<pinref part="P_9" gate="1" pin="GND"/>
<wire x1="58.42" y1="53.34" x2="60.96" y2="53.34" width="0.1524" layer="91"/>
<wire x1="60.96" y1="53.34" x2="60.96" y2="43.18" width="0.1524" layer="91"/>
</segment>
<segment>
<pinref part="J1" gate="G$1" pin="3"/>
<wire x1="40.64" y1="93.98" x2="38.1" y2="93.98" width="0.1524" layer="91"/>
<pinref part="P_4" gate="1" pin="GND"/>
<wire x1="38.1" y1="93.98" x2="38.1" y2="91.44" width="0.1524" layer="91"/>
<pinref part="J1" gate="G$1" pin="5"/>
<wire x1="38.1" y1="91.44" x2="38.1" y2="86.36" width="0.1524" layer="91"/>
<wire x1="38.1" y1="86.36" x2="38.1" y2="83.82" width="0.1524" layer="91"/>
<wire x1="40.64" y1="91.44" x2="38.1" y2="91.44" width="0.1524" layer="91"/>
<junction x="38.1" y="91.44"/>
<pinref part="J1" gate="G$1" pin="9"/>
<wire x1="40.64" y1="86.36" x2="38.1" y2="86.36" width="0.1524" layer="91"/>
<junction x="38.1" y="86.36"/>
</segment>
<segment>
<pinref part="P_13" gate="1" pin="GND"/>
<wire x1="137.16" y1="43.18" x2="137.16" y2="45.72" width="0.1524" layer="91"/>
<wire x1="137.16" y1="45.72" x2="134.62" y2="45.72" width="0.1524" layer="91"/>
<pinref part="LED2" gate="G$1" pin="C"/>
<pinref part="LED1" gate="G$1" pin="C"/>
<wire x1="137.16" y1="55.88" x2="137.16" y2="45.72" width="0.1524" layer="91"/>
<wire x1="134.62" y1="55.88" x2="137.16" y2="55.88" width="0.1524" layer="91"/>
<junction x="137.16" y="45.72"/>
</segment>
<segment>
<pinref part="J4" gate="G$1" pin="1"/>
<pinref part="P_10" gate="1" pin="GND"/>
<wire x1="83.82" y1="88.9" x2="83.82" y2="91.44" width="0.1524" layer="91"/>
<wire x1="83.82" y1="91.44" x2="86.36" y2="91.44" width="0.1524" layer="91"/>
</segment>
<segment>
<pinref part="TP4" gate="G$1" pin="1"/>
<pinref part="P_1" gate="1" pin="GND"/>
</segment>
</net>
<net name="V_USB" class="0">
<segment>
<pinref part="P_11" gate="1" pin="V_USB"/>
<wire x1="83.82" y1="58.42" x2="83.82" y2="55.88" width="0.1524" layer="91"/>
<wire x1="83.82" y1="55.88" x2="86.36" y2="55.88" width="0.1524" layer="91"/>
<pinref part="J5" gate="G$1" pin="VBUS"/>
</segment>
<segment>
<pinref part="IC1" gate="G$1" pin="EN"/>
<pinref part="P_3" gate="1" pin="V_USB"/>
<wire x1="27.94" y1="20.32" x2="25.4" y2="20.32" width="0.1524" layer="91"/>
<wire x1="25.4" y1="20.32" x2="25.4" y2="22.86" width="0.1524" layer="91"/>
<pinref part="IC1" gate="G$1" pin="IN"/>
<wire x1="25.4" y1="22.86" x2="25.4" y2="25.4" width="0.1524" layer="91"/>
<wire x1="27.94" y1="22.86" x2="25.4" y2="22.86" width="0.1524" layer="91"/>
<junction x="25.4" y="22.86"/>
<pinref part="C1" gate="G$1" pin="2"/>
<wire x1="25.4" y1="22.86" x2="20.32" y2="22.86" width="0.1524" layer="91"/>
<wire x1="20.32" y1="22.86" x2="20.32" y2="20.32" width="0.1524" layer="91"/>
</segment>
</net>
<net name="+3V3" class="0">
<segment>
<pinref part="IC1" gate="G$1" pin="OUT"/>
<wire x1="48.26" y1="22.86" x2="53.34" y2="22.86" width="0.1524" layer="91"/>
<pinref part="C2" gate="G$1" pin="2"/>
<wire x1="53.34" y1="20.32" x2="53.34" y2="22.86" width="0.1524" layer="91"/>
<junction x="53.34" y="22.86"/>
<pinref part="P_6" gate="1" pin="+3V3"/>
<wire x1="53.34" y1="25.4" x2="53.34" y2="22.86" width="0.1524" layer="91"/>
</segment>
<segment>
<pinref part="IC2" gate="G$1" pin="VDD"/>
<pinref part="P_8" gate="1" pin="+3V3"/>
<wire x1="58.42" y1="55.88" x2="60.96" y2="55.88" width="0.1524" layer="91"/>
<wire x1="60.96" y1="55.88" x2="60.96" y2="63.5" width="0.1524" layer="91"/>
</segment>
</net>
<net name="SWDIO" class="0">
<segment>
<pinref part="IC2" gate="G$1" pin="PA31/SIO"/>
<wire x1="58.42" y1="45.72" x2="63.5" y2="45.72" width="0.1524" layer="91"/>
<label x="63.5" y="45.72" size="1.27" layer="95"/>
</segment>
<segment>
<pinref part="R1" gate="G$1" pin="1"/>
<wire x1="114.3" y1="55.88" x2="111.76" y2="55.88" width="0.1524" layer="91"/>
<label x="111.76" y="55.88" size="1.27" layer="95" rot="MR0"/>
</segment>
<segment>
<pinref part="TP1" gate="G$1" pin="1"/>
<wire x1="20.32" y1="96.52" x2="17.78" y2="96.52" width="0.1524" layer="91"/>
<label x="17.78" y="96.52" size="1.27" layer="95" rot="MR0"/>
</segment>
</net>
<net name="SWCLK" class="0">
<segment>
<pinref part="IC2" gate="G$1" pin="PA30/SCK"/>
<wire x1="22.86" y1="45.72" x2="20.32" y2="45.72" width="0.1524" layer="91"/>
<label x="20.32" y="45.72" size="1.27" layer="95" rot="MR0"/>
</segment>
<segment>
<pinref part="R2" gate="G$1" pin="1"/>
<wire x1="114.3" y1="45.72" x2="111.76" y2="45.72" width="0.1524" layer="91"/>
<label x="111.76" y="45.72" size="1.27" layer="95" rot="MR0"/>
</segment>
<segment>
<pinref part="TP2" gate="G$1" pin="1"/>
<wire x1="20.32" y1="93.98" x2="17.78" y2="93.98" width="0.1524" layer="91"/>
<label x="17.78" y="93.98" size="1.27" layer="95" rot="MR0"/>
</segment>
</net>
<net name="RESET" class="0">
<segment>
<pinref part="IC2" gate="G$1" pin="PA28/RST"/>
<wire x1="22.86" y1="48.26" x2="20.32" y2="48.26" width="0.1524" layer="91"/>
<label x="20.32" y="48.26" size="1.27" layer="95" rot="MR0"/>
</segment>
<segment>
<pinref part="TP3" gate="G$1" pin="1"/>
<wire x1="20.32" y1="91.44" x2="17.78" y2="91.44" width="0.1524" layer="91"/>
<label x="17.78" y="91.44" size="1.27" layer="95" rot="MR0"/>
</segment>
</net>
<net name="T_SWDIO_TMS" class="0">
<segment>
<pinref part="J1" gate="G$1" pin="2"/>
<wire x1="55.88" y1="96.52" x2="58.42" y2="96.52" width="0.1524" layer="91"/>
<label x="58.42" y="96.52" size="1.27" layer="95"/>
</segment>
<segment>
<pinref part="RN2" gate="G$1" pin="6"/>
<wire x1="127" y1="81.28" x2="129.54" y2="81.28" width="0.1524" layer="91"/>
<label x="129.54" y="81.28" size="1.27" layer="95"/>
</segment>
</net>
<net name="T_SWCLK_TCK" class="0">
<segment>
<pinref part="J1" gate="G$1" pin="4"/>
<wire x1="58.42" y1="93.98" x2="55.88" y2="93.98" width="0.1524" layer="91"/>
<label x="58.42" y="93.98" size="1.27" layer="95"/>
</segment>
<segment>
<pinref part="RN2" gate="G$1" pin="7"/>
<wire x1="127" y1="83.82" x2="129.54" y2="83.82" width="0.1524" layer="91"/>
<label x="129.54" y="83.82" size="1.27" layer="95"/>
</segment>
</net>
<net name="T_RESET" class="0">
<segment>
<pinref part="J1" gate="G$1" pin="10"/>
<wire x1="55.88" y1="86.36" x2="58.42" y2="86.36" width="0.1524" layer="91"/>
<label x="58.42" y="86.36" size="1.27" layer="95"/>
</segment>
<segment>
<pinref part="RN1" gate="G$1" pin="6"/>
<wire x1="127" y1="93.98" x2="129.54" y2="93.98" width="0.1524" layer="91"/>
<label x="129.54" y="93.98" size="1.27" layer="95"/>
</segment>
</net>
<net name="I_TX" class="0">
<segment>
<pinref part="IC2" gate="G$1" pin="PA8"/>
<wire x1="22.86" y1="58.42" x2="20.32" y2="58.42" width="0.1524" layer="91"/>
<label x="20.32" y="58.42" size="1.27" layer="95" rot="MR0"/>
</segment>
<segment>
<pinref part="RN1" gate="G$1" pin="2"/>
<wire x1="116.84" y1="96.52" x2="114.3" y2="96.52" width="0.1524" layer="91"/>
<label x="114.3" y="96.52" size="1.27" layer="95" rot="MR0"/>
</segment>
</net>
<net name="N$4" class="0">
<segment>
<pinref part="R1" gate="G$1" pin="2"/>
<pinref part="LED1" gate="G$1" pin="A"/>
<wire x1="124.46" y1="55.88" x2="127" y2="55.88" width="0.1524" layer="91"/>
</segment>
</net>
<net name="N$6" class="0">
<segment>
<pinref part="R2" gate="G$1" pin="2"/>
<pinref part="LED2" gate="G$1" pin="A"/>
<wire x1="127" y1="45.72" x2="124.46" y2="45.72" width="0.1524" layer="91"/>
</segment>
</net>
<net name="I_RESET" class="0">
<segment>
<pinref part="RN1" gate="G$1" pin="3"/>
<wire x1="116.84" y1="93.98" x2="114.3" y2="93.98" width="0.1524" layer="91"/>
<label x="114.3" y="93.98" size="1.27" layer="95" rot="MR0"/>
</segment>
<segment>
<pinref part="IC2" gate="G$1" pin="PA04"/>
<wire x1="58.42" y1="60.96" x2="63.5" y2="60.96" width="0.1524" layer="91"/>
<label x="63.5" y="60.96" size="1.27" layer="95"/>
</segment>
</net>
<net name="I_TDI" class="0">
<segment>
<pinref part="RN1" gate="G$1" pin="4"/>
<wire x1="116.84" y1="91.44" x2="114.3" y2="91.44" width="0.1524" layer="91"/>
<label x="114.3" y="91.44" size="1.27" layer="95" rot="MR0"/>
</segment>
<segment>
<pinref part="IC2" gate="G$1" pin="PA9"/>
<wire x1="22.86" y1="55.88" x2="20.32" y2="55.88" width="0.1524" layer="91"/>
<label x="20.32" y="55.88" size="1.27" layer="95" rot="MR0"/>
</segment>
</net>
<net name="I_SWDIO_TMS" class="0">
<segment>
<pinref part="RN2" gate="G$1" pin="3"/>
<wire x1="116.84" y1="81.28" x2="114.3" y2="81.28" width="0.1524" layer="91"/>
<label x="114.3" y="81.28" size="1.27" layer="95" rot="MR0"/>
</segment>
<segment>
<pinref part="IC2" gate="G$1" pin="PA15"/>
<wire x1="22.86" y1="50.8" x2="20.32" y2="50.8" width="0.1524" layer="91"/>
<label x="20.32" y="50.8" size="1.27" layer="95" rot="MR0"/>
</segment>
</net>
<net name="I_SWCLK_TCK" class="0">
<segment>
<pinref part="RN2" gate="G$1" pin="2"/>
<wire x1="116.84" y1="83.82" x2="114.3" y2="83.82" width="0.1524" layer="91"/>
<label x="114.3" y="83.82" size="1.27" layer="95" rot="MR0"/>
</segment>
<segment>
<pinref part="IC2" gate="G$1" pin="PA02"/>
<wire x1="58.42" y1="58.42" x2="63.5" y2="58.42" width="0.1524" layer="91"/>
<label x="63.5" y="58.42" size="1.27" layer="95"/>
</segment>
</net>
<net name="I_TDO" class="0">
<segment>
<pinref part="RN2" gate="G$1" pin="1"/>
<wire x1="116.84" y1="86.36" x2="114.3" y2="86.36" width="0.1524" layer="91"/>
<label x="114.3" y="86.36" size="1.27" layer="95" rot="MR0"/>
</segment>
<segment>
<pinref part="IC2" gate="G$1" pin="PA14"/>
<wire x1="20.32" y1="53.34" x2="22.86" y2="53.34" width="0.1524" layer="91"/>
<label x="20.32" y="53.34" size="1.27" layer="95" rot="MR0"/>
</segment>
</net>
<net name="I_RX" class="0">
<segment>
<pinref part="IC2" gate="G$1" pin="PA5"/>
<wire x1="22.86" y1="60.96" x2="20.32" y2="60.96" width="0.1524" layer="91"/>
<label x="20.32" y="60.96" size="1.27" layer="95" rot="MR0"/>
</segment>
<segment>
<pinref part="RN1" gate="G$1" pin="1"/>
<wire x1="114.3" y1="99.06" x2="116.84" y2="99.06" width="0.1524" layer="91"/>
<label x="114.3" y="99.06" size="1.27" layer="95" rot="MR0"/>
</segment>
</net>
<net name="N$18" class="0">
<segment>
<pinref part="RN2" gate="G$1" pin="5"/>
<wire x1="127" y1="78.74" x2="129.54" y2="78.74" width="0.1524" layer="91"/>
</segment>
</net>
<net name="T_RX" class="0">
<segment>
<pinref part="RN1" gate="G$1" pin="8"/>
<wire x1="127" y1="99.06" x2="129.54" y2="99.06" width="0.1524" layer="91"/>
<label x="129.54" y="99.06" size="1.27" layer="95"/>
</segment>
<segment>
<pinref part="J2" gate="G$1" pin="1"/>
<wire x1="86.36" y1="96.52" x2="81.28" y2="96.52" width="0.1524" layer="91"/>
<label x="81.28" y="96.52" size="1.27" layer="95" rot="MR0"/>
</segment>
</net>
<net name="T_TX" class="0">
<segment>
<pinref part="RN1" gate="G$1" pin="7"/>
<wire x1="127" y1="96.52" x2="129.54" y2="96.52" width="0.1524" layer="91"/>
<label x="129.54" y="96.52" size="1.27" layer="95"/>
</segment>
<segment>
<pinref part="J3" gate="G$1" pin="1"/>
<wire x1="86.36" y1="93.98" x2="81.28" y2="93.98" width="0.1524" layer="91"/>
<label x="81.28" y="93.98" size="1.27" layer="95" rot="MR0"/>
</segment>
</net>
<net name="T_TDO" class="0">
<segment>
<pinref part="J1" gate="G$1" pin="6"/>
<wire x1="55.88" y1="91.44" x2="58.42" y2="91.44" width="0.1524" layer="91"/>
<label x="58.42" y="91.44" size="1.27" layer="95"/>
</segment>
<segment>
<pinref part="RN2" gate="G$1" pin="8"/>
<wire x1="127" y1="86.36" x2="129.54" y2="86.36" width="0.1524" layer="91"/>
<label x="129.54" y="86.36" size="1.27" layer="95"/>
</segment>
</net>
<net name="T_TDI" class="0">
<segment>
<pinref part="J1" gate="G$1" pin="8"/>
<wire x1="55.88" y1="88.9" x2="58.42" y2="88.9" width="0.1524" layer="91"/>
<label x="58.42" y="88.9" size="1.27" layer="95"/>
</segment>
<segment>
<pinref part="RN1" gate="G$1" pin="5"/>
<wire x1="127" y1="91.44" x2="129.54" y2="91.44" width="0.1524" layer="91"/>
<label x="129.54" y="91.44" size="1.27" layer="95"/>
</segment>
</net>
</nets>
</sheet>
</sheets>
</schematic>
</drawing>
<compatibility>
<note version="6.3" minversion="6.2.2" severity="warning">
Since Version 6.2.2 text objects can contain more than one line,
which will not be processed correctly with this version.
</note>
</compatibility>
</eagle>
